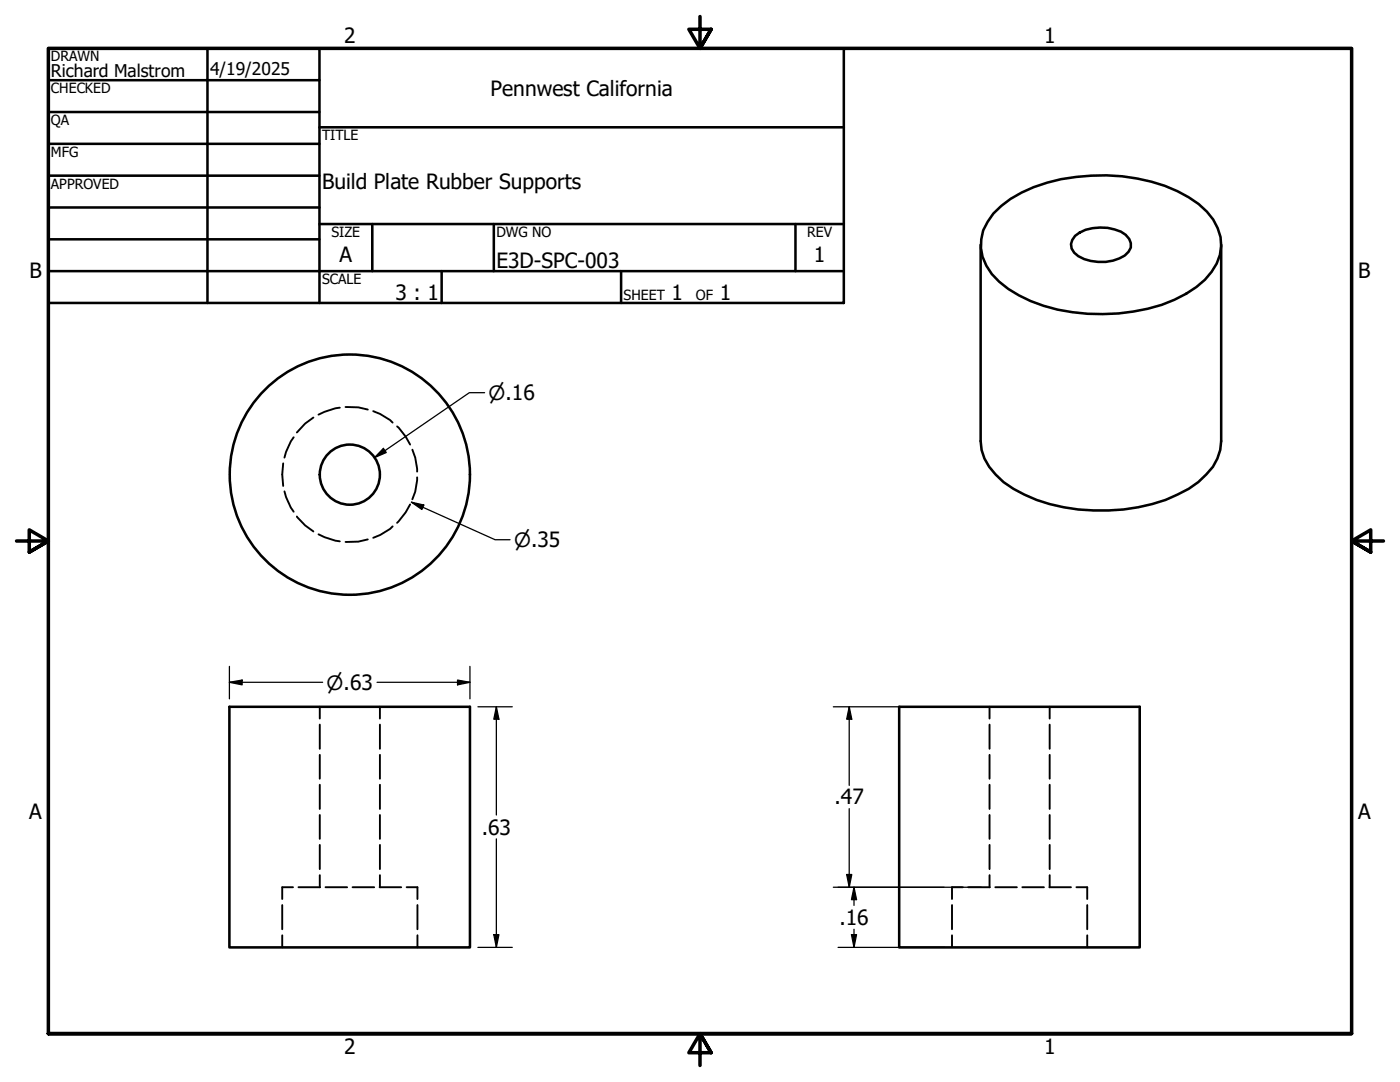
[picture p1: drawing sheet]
<svg xmlns="http://www.w3.org/2000/svg" width="279mm" height="216mm" viewBox="0 0 279 216" stroke-linecap="round" stroke-linejoin="round" font-family="sans-serif">
<!-- layer: Hidden (ANSI) -->
<g fill="none" stroke="#000" stroke-width=".38">
<path d="M56.5 92.5l-.2 2.2 .2 2.3M56.8 98l.3 1.2 .9 2.1 .6 .8M58.6 87.2l-.6 .9-.9 2.1-.3 1.1M62.5 83.3l-1.6 1.2-1.7 1.8M67.8 81.3l-.9 .2-2.1 .7-1.2 .5M69 81.2l2.5 .1 1.9 .4M74.5 82l1.4 .6 2 1.2 .5 .5M79.2 85.1l1.8 2 .9 1.6M82.3 89.7l.6 1.6 .3 2.8M83.2 95.2l-.3 2.9-.6 1.5M59.2 103.1l1.7 1.7 1.6 1.2M63.6 106.6l1.2 .6 2.1 .7 .9 .1"/>
<path d="M73.4 107.6l-1.9 .5h-2.5M78.4 105l-.5 .5-2 1.2-1.4 .6M81.9 100.6l-.9 1.6-1.8 2.1M63.8 141v2.4M63.8 144.6v4.8M63.8 150.6v4.8M63.8 156.6v4.8M75.8 141v2.4M75.8 144.6v4.8M75.8 150.6v4.8M75.8 156.6v4.8M197.5 141v2.4"/>
<path d="M197.5 144.6v4.8M197.5 150.6v4.8M197.5 156.6v4.8M209.5 141v2.4M209.5 144.6v4.8M209.5 150.6v4.8M209.5 156.6v4.8M58.5 177h-2.2v2.4M59.6 177h4.3M63.8 162.6v4.8M63.8 168.6v4.8M63.8 174.6v2.4"/>
<path d="M65 177h4.3M70.4 177h4.3M75.8 177h4.3M75.8 162.6v4.8M75.8 168.6v4.8M75.8 174.6v2.4M81.2 177h2.1v2.4M192.2 177h-2.2v2.4M193.2 177h4.3M197.5 162.6v4.8M197.5 168.6v4.8M197.5 174.6v2.4"/>
<path d="M198.6 177h4.3M204 177h4.3M209.4 177h4.3M209.5 162.6v4.8M209.5 168.6v4.8M209.5 174.6v2.4M214.8 177h2.2v2.4M56.3 180.6v4.8M56.3 186.6v2.4M83.3 180.6v4.8M83.3 186.6v2.4M190 180.6v4.8"/>
<path d="M190 186.6v2.4M217 180.6v4.8M217 186.6v2.4"/>
</g>
<!-- layer: Visible (ANSI) -->
<g fill="none" stroke="#000" stroke-width=".51">
<path d="M195.7 48.8v39.2a9.5 9.5 0 0 0 3 6.7 22.4 22.4 0 0 0 10.8 5.9 40.4 40.4 0 0 0 23.1-.8 20.2 20.2 0 0 0 9.5-6.6l.9-1.7 .5-1.7 .2-1.8v-39.2M198.2 42.6a24.7 24.7 0 0 1 13.6-6.8 38.2 38.2 0 0 1 23.2 2.4 16.9 16.9 0 0 1 7.1 5.6 8.6 8.6 0 0 1-.3 10.4 19.6 19.6 0 0 1-10 6.6 39.9 39.9 0 0 1-26.1-.7 20.1 20.1 0 0 1-7.8-5.4 8.9 8.9 0 0 1 .3-12.1zM214.6 47.1a9 9 0 0 1 10.1-.2 2.45 2.45 0 0 1-.2 4.1 9.2 9.2 0 0 1-9.3 .1 2.46 2.46 0 0 1-.6-4zM45.8 141h48v48h-48zM179.5 141h48v48h-48z"/>
<circle cx="69.8" cy="94.7" r="24"/>
<circle cx="69.8" cy="94.7" r="6"/>
</g>
<!-- layer: Border (ANSI) -->
<path d="M139.7 3.3v6.4l-2.2-3.9h4.4l-2.2 3.9 2.2-3.9M3.3 107.9h6.4l-3.9-2.2v4.5l3.9-2.3-3.9 2.3M276.1 107.9h-6.4l3.9-2.2v4.5l-3.9-2.3 3.9 2.3M9.7 206.2v-196.5h260v196.5h-260h260M141.9 210.1l-2.2-3.9 2.2 3.9h-4.4l2.2-3.9v6.4" fill="none" stroke="#000" stroke-width=".7"/>
<!-- layer: Title (ANSI) -->
<g fill="none" stroke="#000" stroke-width=".51">
<path d="M9.7 9.7h158.7v50.8h-158.7zM9.7 16h54.1M41.4 9.7v50.8M63.8 9.7v50.8M9.7 22.4h54.1M9.7 28.7h54.1M9.7 35.1h54.1M63.8 25.4h104.6M9.7 41.4h54.1M9.7 47.8h54.1M9.7 54.1h158.7M63.8 44.7h104.6"/>
<path d="M74.3 44.7v9.4M88.1 54.1v6.4M98.6 44.7v9.4M124 54.1v6.4M158.7 44.7v9.4"/>
</g>
<!-- layer: Dimension (ANSI) -->
<g fill="none" stroke="#000" stroke-width=".25">
<path d="M96.7 78.4h-3l-19 12.9M76.5 89.5l.6 .8-2.4 1zM82.1 100.2l2.5 .6-.4 .9zM82.1 100.2l16.7 7.5h3M45.8 136.1l2.5-.4v1zM45.8 136.1h18.6M45.8 133v6.4M75.2 136.1h18.6M91.3 135.7l2.5 .4-2.5 .6zM93.8 133v6.4M95.4 141h6.8M99.1 141l.5 2.5h-1z"/>
<path d="M99.1 141v21.6M166.3 141h29.6M169.5 141l.5 2.5h-1zM169.5 141v15.7M99.1 167.4v21.6M166.3 177h29.6M169 174.5h1l-.5 2.5zM169.5 161.4v15.6M170.4 177l.5 2.5h-1zM170.4 177v3.7M95.4 189h6.8M98.6 186.5h1l-.5 2.5z"/>
<path d="M167.3 189h21.1M169.9 186.5h1l-.5 2.5zM170.4 185.4v3.6"/>
</g>
<path d="M76.5 89.5l.6 .8-2.4 1zM82.1 100.2l2.5 .6-.4 .9zM45.8 136.1l2.5-.4v1zM91.3 135.7l2.5 .4-2.5 .6zM99.1 141l.5 2.5h-1zM169.5 141l.5 2.5h-1zM169 174.5h1l-.5 2.5zM170.4 177l.5 2.5h-1zM98.6 186.5h1l-.5 2.5zM169.9 186.5h1l-.5 2.5z" fill="#000"/>
<g font-size="4.2">
<text x="68.7" y="8.6">2</text>
<text x="208.4" y="8.6">1</text>
<text x="97.9" y="19.1">Pennwest California</text>
<text x="64.3" y="37.7">Build Plate Rubber Supports</text>
<text x="67.8" y="52.2">A</text>
<text x="99.1" y="53.5">E3D-SPC-003</text>
<text x="162.4" y="52.2">1</text>
<text x="5.9" y="55.5">B</text>
<text x="78.9" y="59.9">3 : 1</text>
<text x="134" y="59.9">1</text>
<text x="143.6" y="59.9">1</text>
<text x="271.1" y="55.5">B</text>
<text x="166.6" y="160.5">.47</text>
<text x="5.8" y="163.4">A</text>
<text x="96.1" y="166.6">.63</text>
<text x="271" y="163.4">A</text>
<text x="167.5" y="184.5">.16</text>
<text x="68.7" y="210.3">2</text>
<text x="208.4" y="210.3">1</text>
</g>
<g font-size="3.9">
<text x="97.5" y="79.8">⌀.16</text>
<text x="102.6" y="109.2">⌀.35</text>
<text x="65.2" y="137.7">⌀.63</text>
</g>
<g font-size="3.5">
<text x="10.2" y="15.4">Richard Malstrom</text>
<text x="41.9" y="14.9">4/19/2025</text>
</g>
<g font-size="2.8">
<text x="10.2" y="12.2">DRAWN</text>
<text x="10.2" y="18.6">CHECKED</text>
<text x="10.2" y="25">QA</text>
<text x="64.3" y="27.9">TITLE</text>
<text x="10.2" y="31.3">MFG</text>
<text x="10.2" y="37.7">APPROVED</text>
<text x="66.2" y="47.3">SIZE</text>
<text x="99.1" y="47.3">DWG NO</text>
<text x="161.1" y="47.2">REV</text>
<text x="64.3" y="56.7">SCALE</text>
<text x="124.5" y="59.9">SHEET</text>
<text x="138.9" y="59.9">OF</text>
</g>
</svg>
